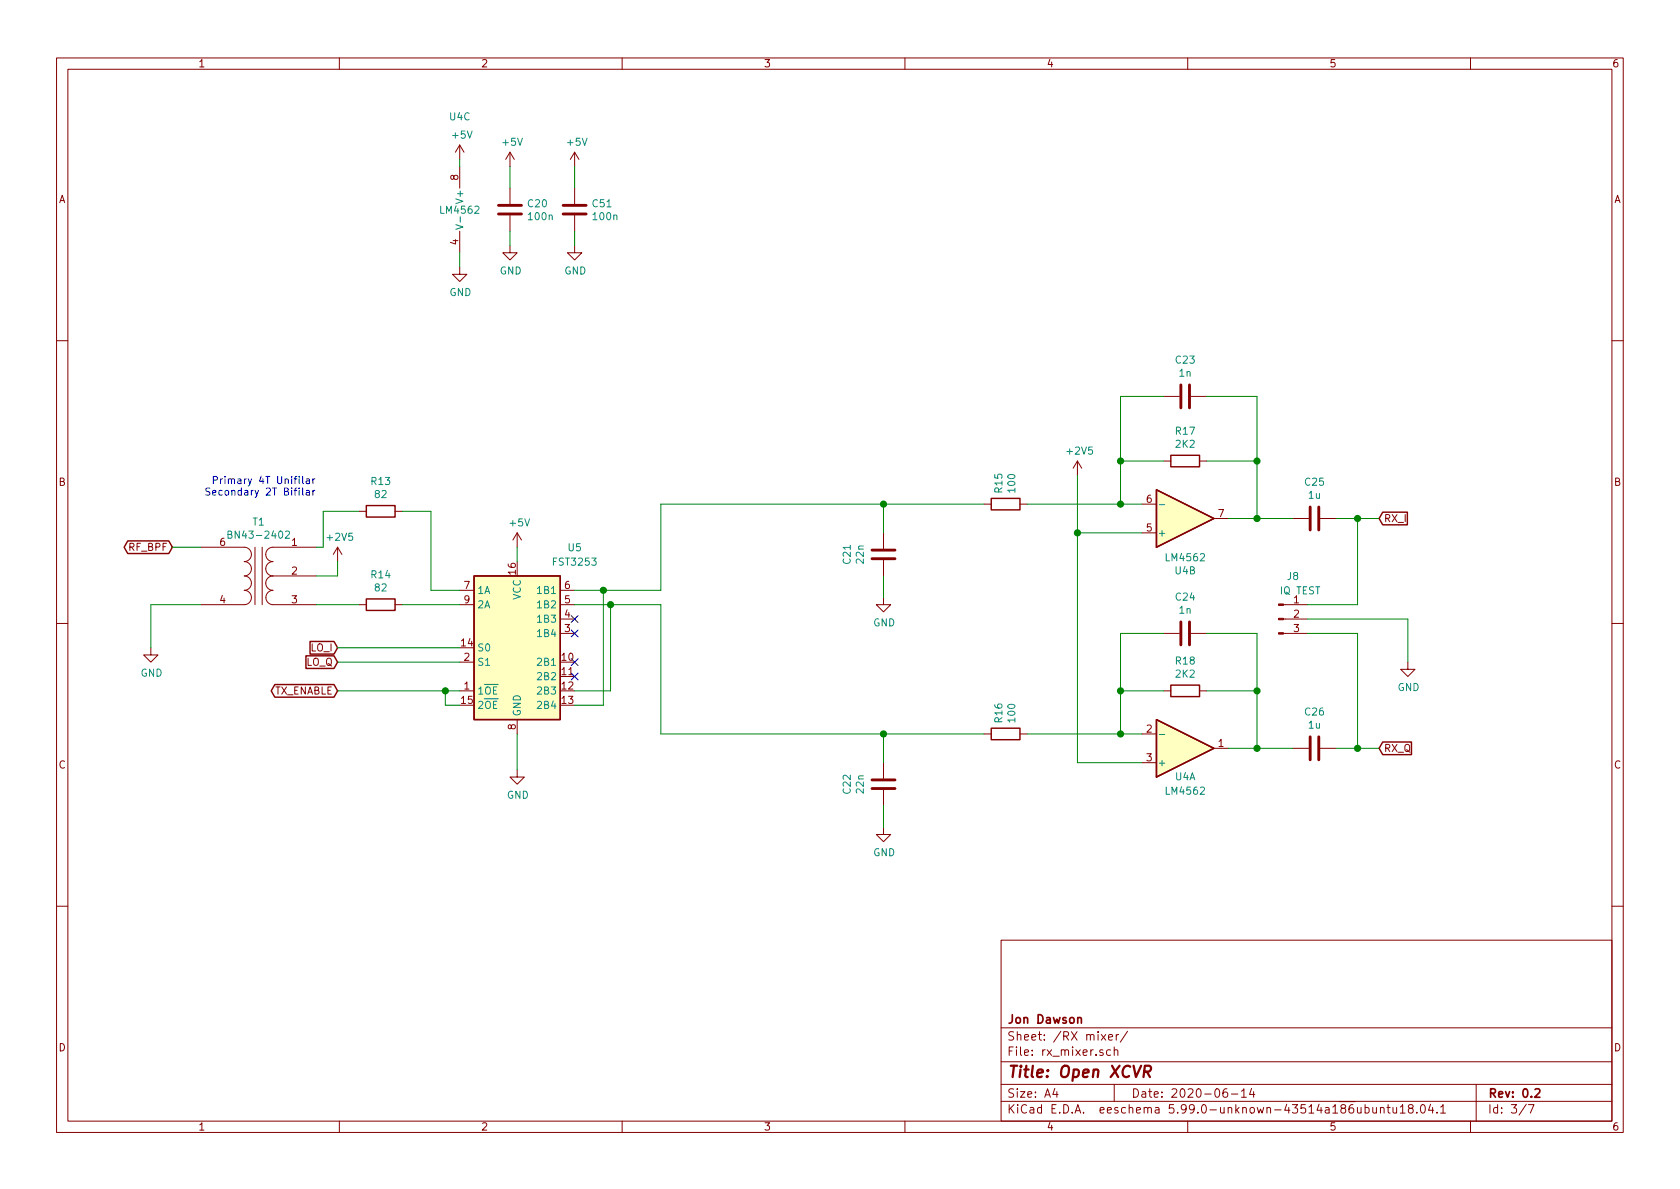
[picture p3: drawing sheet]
EESchema Schematic File Version 5
EELAYER 30 0
EELAYER END
$Descr A4 11693 8268
encoding utf-8
Sheet 3 7
Title "Open XCVR"
Date "2020-06-14"
Rev "0.2"
Comp "Jon Dawson"
Comment1 ""
Comment2 ""
Comment3 ""
Comment4 ""
Comment5 ""
Comment6 ""
Comment7 ""
Comment8 ""
Comment9 ""
$EndDescr
Connection ~ 3100 4800
Connection ~ 4200 4100
Connection ~ 4250 4200
Connection ~ 6150 3500
Connection ~ 6150 5100
Connection ~ 7500 3700
Connection ~ 7800 3200
Connection ~ 7800 3500
Connection ~ 7800 4800
Connection ~ 7800 5100
Connection ~ 8750 3200
Connection ~ 8750 3600
Connection ~ 8750 4800
Connection ~ 8750 5200
Connection ~ 9450 3600
Connection ~ 9450 5200
NoConn ~ 4000 4300
NoConn ~ 4000 4400
NoConn ~ 4000 4600
NoConn ~ 4000 4700
Wire Wire Line
	1050 4200 1400 4200
Wire Wire Line
	1050 4500 1050 4200
Wire Wire Line
	1200 3800 1400 3800
Wire Wire Line
	2200 3800 2250 3800
Wire Wire Line
	2200 4000 2350 4000
Wire Wire Line
	2200 4200 2500 4200
Wire Wire Line
	2250 3550 2500 3550
Wire Wire Line
	2250 3800 2250 3550
Wire Wire Line
	2350 4000 2350 3900
Wire Wire Line
	2350 4500 3200 4500
Wire Wire Line
	2350 4600 3200 4600
Wire Wire Line
	2350 4800 3100 4800
Wire Wire Line
	2800 3550 3000 3550
Wire Wire Line
	2800 4200 3200 4200
Wire Wire Line
	3000 3550 3000 4100
Wire Wire Line
	3000 4100 3200 4100
Wire Wire Line
	3100 4800 3200 4800
Wire Wire Line
	3100 4900 3100 4800
Wire Wire Line
	3200 1100 3200 1150
Wire Wire Line
	3200 1750 3200 1850
Wire Wire Line
	3200 4900 3100 4900
Wire Wire Line
	3550 1150 3550 1300
Wire Wire Line
	3550 1600 3550 1700
Wire Wire Line
	3600 3800 3600 3900
Wire Wire Line
	3600 5100 3600 5350
Wire Wire Line
	4000 1150 4000 1300
Wire Wire Line
	4000 1600 4000 1700
Wire Wire Line
	4000 4100 4200 4100
Wire Wire Line
	4000 4200 4250 4200
Wire Wire Line
	4000 4800 4250 4800
Wire Wire Line
	4000 4900 4200 4900
Wire Wire Line
	4200 4100 4600 4100
Wire Wire Line
	4200 4900 4200 4100
Wire Wire Line
	4250 4200 4600 4200
Wire Wire Line
	4250 4800 4250 4200
Wire Wire Line
	4600 3500 6150 3500
Wire Wire Line
	4600 4100 4600 3500
Wire Wire Line
	4600 4200 4600 5100
Wire Wire Line
	4600 5100 6150 5100
Wire Wire Line
	6150 3500 6150 3700
Wire Wire Line
	6150 3500 6850 3500
Wire Wire Line
	6150 4000 6150 4150
Wire Wire Line
	6150 5100 6150 5300
Wire Wire Line
	6150 5100 6850 5100
Wire Wire Line
	6150 5600 6150 5750
Wire Wire Line
	7150 3500 7800 3500
Wire Wire Line
	7150 5100 7800 5100
Wire Wire Line
	7500 3300 7500 3700
Wire Wire Line
	7500 3700 7500 5300
Wire Wire Line
	7500 3700 7950 3700
Wire Wire Line
	7500 5300 7950 5300
Wire Wire Line
	7800 2750 7800 3200
Wire Wire Line
	7800 3200 8100 3200
Wire Wire Line
	7800 3500 7800 3200
Wire Wire Line
	7800 4400 7800 4800
Wire Wire Line
	7800 4800 7800 5100
Wire Wire Line
	7800 5100 7950 5100
Wire Wire Line
	7950 3500 7800 3500
Wire Wire Line
	8100 2750 7800 2750
Wire Wire Line
	8100 4400 7800 4400
Wire Wire Line
	8100 4800 7800 4800
Wire Wire Line
	8400 2750 8750 2750
Wire Wire Line
	8400 3200 8750 3200
Wire Wire Line
	8400 4400 8750 4400
Wire Wire Line
	8400 4800 8750 4800
Wire Wire Line
	8750 2750 8750 3200
Wire Wire Line
	8750 3200 8750 3600
Wire Wire Line
	8750 3600 8550 3600
Wire Wire Line
	8750 3600 9000 3600
Wire Wire Line
	8750 4400 8750 4800
Wire Wire Line
	8750 4800 8750 5200
Wire Wire Line
	8750 5200 8550 5200
Wire Wire Line
	8750 5200 9000 5200
Wire Wire Line
	9100 4200 9450 4200
Wire Wire Line
	9100 4300 9800 4300
Wire Wire Line
	9100 4400 9450 4400
Wire Wire Line
	9300 3600 9450 3600
Wire Wire Line
	9300 5200 9450 5200
Wire Wire Line
	9450 3600 9600 3600
Wire Wire Line
	9450 4200 9450 3600
Wire Wire Line
	9450 4400 9450 5200
Wire Wire Line
	9450 5200 9600 5200
Wire Wire Line
	9800 4300 9800 4600
Text Notes 2200 3450 2    50   ~ 0
Primary 4T Unifilar\nSecondary 2T Bifilar\n
Text GLabel 1200 3800 0    50   BiDi ~ 0
RF_BPF
Text GLabel 2350 4500 0    50   Input ~ 0
LO_I
Text GLabel 2350 4600 0    50   Input ~ 0
LO_Q
Text GLabel 2350 4800 0    50   BiDi ~ 0
TX_ENABLE
Text GLabel 9600 3600 2    50   Input ~ 0
RX_I
Text GLabel 9600 5200 2    50   Input ~ 0
RX_Q
$Comp
L power:+2V5 #PWR041
U 1 1
P 2350 3900
F 0 "#PWR041" H 2350 3750 50  0001 C CNN
F 1 "+2V5" H 2365 4073 50  0000 C CNN
F 2 "" H 2350 3900 50  0001 C CNN
F 3 "" H 2350 3900 50  0001 C CNN
	1    2350 3900
	1    0    0    -1  
$EndComp
$Comp
L power:+5V #PWR042
U 1 1
P 3200 1100
F 0 "#PWR042" H 3200 950 50  0001 C CNN
F 1 "+5V" H 3215 1273 50  0000 C CNN
F 2 "" H 3200 1100 50  0001 C CNN
F 3 "" H 3200 1100 50  0001 C CNN
	1    3200 1100
	1    0    0    -1  
$EndComp
$Comp
L power:+5V #PWR044
U 1 1
P 3550 1150
F 0 "#PWR044" H 3550 1000 50  0001 C CNN
F 1 "+5V" H 3565 1323 50  0000 C CNN
F 2 "" H 3550 1150 50  0001 C CNN
F 3 "" H 3550 1150 50  0001 C CNN
	1    3550 1150
	1    0    0    -1  
$EndComp
$Comp
L power:+5V #PWR046
U 1 1
P 3600 3800
F 0 "#PWR046" H 3600 3650 50  0001 C CNN
F 1 "+5V" H 3615 3973 50  0000 C CNN
F 2 "" H 3600 3800 50  0001 C CNN
F 3 "" H 3600 3800 50  0001 C CNN
	1    3600 3800
	1    0    0    -1  
$EndComp
$Comp
L power:+5V #PWR0102
U 1 1
P 4000 1150
F 0 "#PWR0102" H 4000 1000 50  0001 C CNN
F 1 "+5V" H 4015 1323 50  0000 C CNN
F 2 "" H 4000 1150 50  0001 C CNN
F 3 "" H 4000 1150 50  0001 C CNN
	1    4000 1150
	1    0    0    -1  
$EndComp
$Comp
L power:+2V5 #PWR050
U 1 1
P 7500 3300
F 0 "#PWR050" H 7500 3150 50  0001 C CNN
F 1 "+2V5" H 7515 3473 50  0000 C CNN
F 2 "" H 7500 3300 50  0001 C CNN
F 3 "" H 7500 3300 50  0001 C CNN
	1    7500 3300
	1    0    0    -1  
$EndComp
$Comp
L power:GND #PWR040
U 1 1
P 1050 4500
F 0 "#PWR040" H 1050 4250 50  0001 C CNN
F 1 "GND" H 1055 4327 50  0000 C CNN
F 2 "" H 1050 4500 50  0001 C CNN
F 3 "" H 1050 4500 50  0001 C CNN
	1    1050 4500
	1    0    0    -1  
$EndComp
$Comp
L power:GND #PWR043
U 1 1
P 3200 1850
F 0 "#PWR043" H 3200 1600 50  0001 C CNN
F 1 "GND" H 3205 1677 50  0000 C CNN
F 2 "" H 3200 1850 50  0001 C CNN
F 3 "" H 3200 1850 50  0001 C CNN
	1    3200 1850
	1    0    0    -1  
$EndComp
$Comp
L power:GND #PWR045
U 1 1
P 3550 1700
F 0 "#PWR045" H 3550 1450 50  0001 C CNN
F 1 "GND" H 3555 1527 50  0000 C CNN
F 2 "" H 3550 1700 50  0001 C CNN
F 3 "" H 3550 1700 50  0001 C CNN
	1    3550 1700
	1    0    0    -1  
$EndComp
$Comp
L power:GND #PWR047
U 1 1
P 3600 5350
F 0 "#PWR047" H 3600 5100 50  0001 C CNN
F 1 "GND" H 3605 5177 50  0000 C CNN
F 2 "" H 3600 5350 50  0001 C CNN
F 3 "" H 3600 5350 50  0001 C CNN
	1    3600 5350
	1    0    0    -1  
$EndComp
$Comp
L power:GND #PWR0103
U 1 1
P 4000 1700
F 0 "#PWR0103" H 4000 1450 50  0001 C CNN
F 1 "GND" H 4005 1527 50  0000 C CNN
F 2 "" H 4000 1700 50  0001 C CNN
F 3 "" H 4000 1700 50  0001 C CNN
	1    4000 1700
	1    0    0    -1  
$EndComp
$Comp
L power:GND #PWR048
U 1 1
P 6150 4150
F 0 "#PWR048" H 6150 3900 50  0001 C CNN
F 1 "GND" H 6155 3977 50  0000 C CNN
F 2 "" H 6150 4150 50  0001 C CNN
F 3 "" H 6150 4150 50  0001 C CNN
	1    6150 4150
	1    0    0    -1  
$EndComp
$Comp
L power:GND #PWR049
U 1 1
P 6150 5750
F 0 "#PWR049" H 6150 5500 50  0001 C CNN
F 1 "GND" H 6155 5577 50  0000 C CNN
F 2 "" H 6150 5750 50  0001 C CNN
F 3 "" H 6150 5750 50  0001 C CNN
	1    6150 5750
	1    0    0    -1  
$EndComp
$Comp
L power:GND #PWR0105
U 1 1
P 9800 4600
F 0 "#PWR0105" H 9800 4350 50  0001 C CNN
F 1 "GND" H 9805 4427 50  0000 C CNN
F 2 "" H 9800 4600 50  0001 C CNN
F 3 "" H 9800 4600 50  0001 C CNN
	1    9800 4600
	1    0    0    -1  
$EndComp
$Comp
L Device:R R13
U 1 1
P 2650 3550
F 0 "R13" V 2856 3550 50  0000 C CNN
F 1 "82" V 2765 3550 50  0000 C CNN
F 2 "Resistor_SMD:R_0805_2012Metric" V 2580 3550 50  0001 C CNN
F 3 "~" H 2650 3550 50  0001 C CNN
	1    2650 3550
	0    -1   -1   0   
$EndComp
$Comp
L Device:R R14
U 1 1
P 2650 4200
F 0 "R14" V 2856 4200 50  0000 C CNN
F 1 "82" V 2765 4200 50  0000 C CNN
F 2 "Resistor_SMD:R_0805_2012Metric" V 2580 4200 50  0001 C CNN
F 3 "~" H 2650 4200 50  0001 C CNN
	1    2650 4200
	0    -1   -1   0   
$EndComp
$Comp
L Device:R R15
U 1 1
P 7000 3500
F 0 "R15" H 6930 3455 50  0000 R CNN
F 1 "100" H 6930 3545 50  0000 R CNN
F 2 "Resistor_SMD:R_0805_2012Metric" V 6930 3500 50  0001 C CNN
F 3 "~" H 7000 3500 50  0001 C CNN
	1    7000 3500
	0    1    1    0   
$EndComp
$Comp
L Device:R R16
U 1 1
P 7000 5100
F 0 "R16" H 6930 5055 50  0000 R CNN
F 1 "100" H 6930 5145 50  0000 R CNN
F 2 "Resistor_SMD:R_0805_2012Metric" V 6930 5100 50  0001 C CNN
F 3 "~" H 7000 5100 50  0001 C CNN
	1    7000 5100
	0    1    1    0   
$EndComp
$Comp
L Device:R R17
U 1 1
P 8250 3200
F 0 "R17" V 8456 3200 50  0000 C CNN
F 1 "2K2" V 8365 3200 50  0000 C CNN
F 2 "Resistor_SMD:R_0805_2012Metric" V 8180 3200 50  0001 C CNN
F 3 "~" H 8250 3200 50  0001 C CNN
	1    8250 3200
	0    -1   -1   0   
$EndComp
$Comp
L Device:R R18
U 1 1
P 8250 4800
F 0 "R18" V 8456 4800 50  0000 C CNN
F 1 "2K2" V 8365 4800 50  0000 C CNN
F 2 "Resistor_SMD:R_0805_2012Metric" V 8180 4800 50  0001 C CNN
F 3 "~" H 8250 4800 50  0001 C CNN
	1    8250 4800
	0    -1   -1   0   
$EndComp
$Comp
L Amplifier_Operational:LM4562 U4
U 3 1
P 3300 1450
F 0 "U4" H 3200 2100 50  0000 C CNN
F 1 "LM4562" H 3200 1450 50  0000 C CNN
F 2 "Package_SO:SOIC-8_3.9x4.9mm_P1.27mm" H 3300 1450 50  0001 C CNN
F 3 "http://www.ti.com/lit/ds/symlink/lm4562.pdf" H 3300 1450 50  0001 C CNN
	3    3300 1450
	1    0    0    -1  
$EndComp
$Comp
L Device:C C20
U 1 1
P 3550 1450
F 0 "C20" H 3665 1495 50  0000 L CNN
F 1 "100n" H 3665 1405 50  0000 L CNN
F 2 "Capacitor_SMD:C_0805_2012Metric" H 3588 1300 50  0001 C CNN
F 3 "~" H 3550 1450 50  0001 C CNN
	1    3550 1450
	1    0    0    -1  
$EndComp
$Comp
L Device:C C51
U 1 1
P 4000 1450
F 0 "C51" H 4115 1495 50  0000 L CNN
F 1 "100n" H 4115 1405 50  0000 L CNN
F 2 "Capacitor_SMD:C_0805_2012Metric" H 4038 1300 50  0001 C CNN
F 3 "~" H 4000 1450 50  0001 C CNN
	1    4000 1450
	1    0    0    -1  
$EndComp
$Comp
L Device:C C21
U 1 1
P 6150 3850
F 0 "C21" V 6401 3850 50  0000 C CNN
F 1 "22n" V 6310 3850 50  0000 C CNN
F 2 "Capacitor_SMD:C_0805_2012Metric" H 6188 3700 50  0001 C CNN
F 3 "~" H 6150 3850 50  0001 C CNN
	1    6150 3850
	-1   0    0    1   
$EndComp
$Comp
L Device:C C22
U 1 1
P 6150 5450
F 0 "C22" V 6401 5450 50  0000 C CNN
F 1 "22n" V 6310 5450 50  0000 C CNN
F 2 "Capacitor_SMD:C_0805_2012Metric" H 6188 5300 50  0001 C CNN
F 3 "~" H 6150 5450 50  0001 C CNN
	1    6150 5450
	-1   0    0    1   
$EndComp
$Comp
L Device:C C23
U 1 1
P 8250 2750
F 0 "C23" V 8501 2750 50  0000 C CNN
F 1 "1n" V 8410 2750 50  0000 C CNN
F 2 "Capacitor_SMD:C_0805_2012Metric" H 8288 2600 50  0001 C CNN
F 3 "~" H 8250 2750 50  0001 C CNN
	1    8250 2750
	0    -1   -1   0   
$EndComp
$Comp
L Device:C C24
U 1 1
P 8250 4400
F 0 "C24" V 8501 4400 50  0000 C CNN
F 1 "1n" V 8410 4400 50  0000 C CNN
F 2 "Capacitor_SMD:C_0805_2012Metric" H 8288 4250 50  0001 C CNN
F 3 "~" H 8250 4400 50  0001 C CNN
	1    8250 4400
	0    -1   -1   0   
$EndComp
$Comp
L Device:C C25
U 1 1
P 9150 3600
F 0 "C25" V 9401 3600 50  0000 C CNN
F 1 "1u" V 9310 3600 50  0000 C CNN
F 2 "Capacitor_SMD:C_0805_2012Metric" H 9188 3450 50  0001 C CNN
F 3 "~" H 9150 3600 50  0001 C CNN
	1    9150 3600
	0    -1   -1   0   
$EndComp
$Comp
L Device:C C26
U 1 1
P 9150 5200
F 0 "C26" V 9401 5200 50  0000 C CNN
F 1 "1u" V 9310 5200 50  0000 C CNN
F 2 "Capacitor_SMD:C_0805_2012Metric" H 9188 5050 50  0001 C CNN
F 3 "~" H 9150 5200 50  0001 C CNN
	1    9150 5200
	0    -1   -1   0   
$EndComp
$Comp
L Connector:Conn_01x03_Male J8
U 1 1
P 8900 4300
F 0 "J8" H 9000 4600 50  0000 C CNN
F 1 "IQ TEST" H 9050 4500 50  0000 C CNN
F 2 "Connector_PinHeader_2.54mm:PinHeader_1x03_P2.54mm_Vertical" H 8900 4300 50  0001 C CNN
F 3 "~" H 8900 4300 50  0001 C CNN
	1    8900 4300
	1    0    0    -1  
$EndComp
$Comp
L Amplifier_Operational:LM4562 U4
U 2 1
P 8250 3600
F 0 "U4" H 8250 3966 50  0000 C CNN
F 1 "LM4562" H 8250 3875 50  0000 C CNN
F 2 "Package_SO:SOIC-8_3.9x4.9mm_P1.27mm" H 8250 3600 50  0001 C CNN
F 3 "http://www.ti.com/lit/ds/symlink/lm4562.pdf" H 8250 3600 50  0001 C CNN
	2    8250 3600
	1    0    0    1   
$EndComp
$Comp
L Amplifier_Operational:LM4562 U4
U 1 1
P 8250 5200
F 0 "U4" H 8250 5400 50  0000 C CNN
F 1 "LM4562" H 8250 5500 50  0000 C CNN
F 2 "Package_SO:SOIC-8_3.9x4.9mm_P1.27mm" H 8250 5200 50  0001 C CNN
F 3 "http://www.ti.com/lit/ds/symlink/lm4562.pdf" H 8250 5200 50  0001 C CNN
	1    8250 5200
	1    0    0    1   
$EndComp
$Comp
L RADIO-rescue:cx2074NL-xcvr_components T1
U 1 1
P 1800 4000
F 0 "T1" H 1800 4379 50  0000 C CNN
F 1 "BN43-2402" H 1800 4288 50  0000 C CNN
F 2 "openxcvr:bn43-2402-transformer" H 1800 4000 50  0001 C CNN
F 3 "https://datasheet.octopart.com/CX2074NL-Pulse-datasheet-123678.pdf" H 1800 4000 50  0001 C CNN
	1    1800 4000
	1    0    0    -1  
$EndComp
$Comp
L RADIO-rescue:FST5253-xcvr_components U5
U 1 1
P 3600 4500
AR Path="/5E2AF6E6" Ref="U5"  Part="1" 
AR Path="/5E35BCF5/5E2AF6E6" Ref="U5"  Part="1" 
F 0 "U5" H 4000 5200 50  0000 C CNN
F 1 "FST3253" H 4000 5100 50  0000 C CNN
F 2 "Package_SO:SOIC-16_3.9x9.9mm_P1.27mm" H 3600 4500 50  0001 C CNN
F 3 "http://www.ti.com/lit/gpn/sn74cbt3253" H 3600 4500 50  0001 C CNN
	1    3600 4500
	1    0    0    -1  
$EndComp
$EndSCHEMATC
